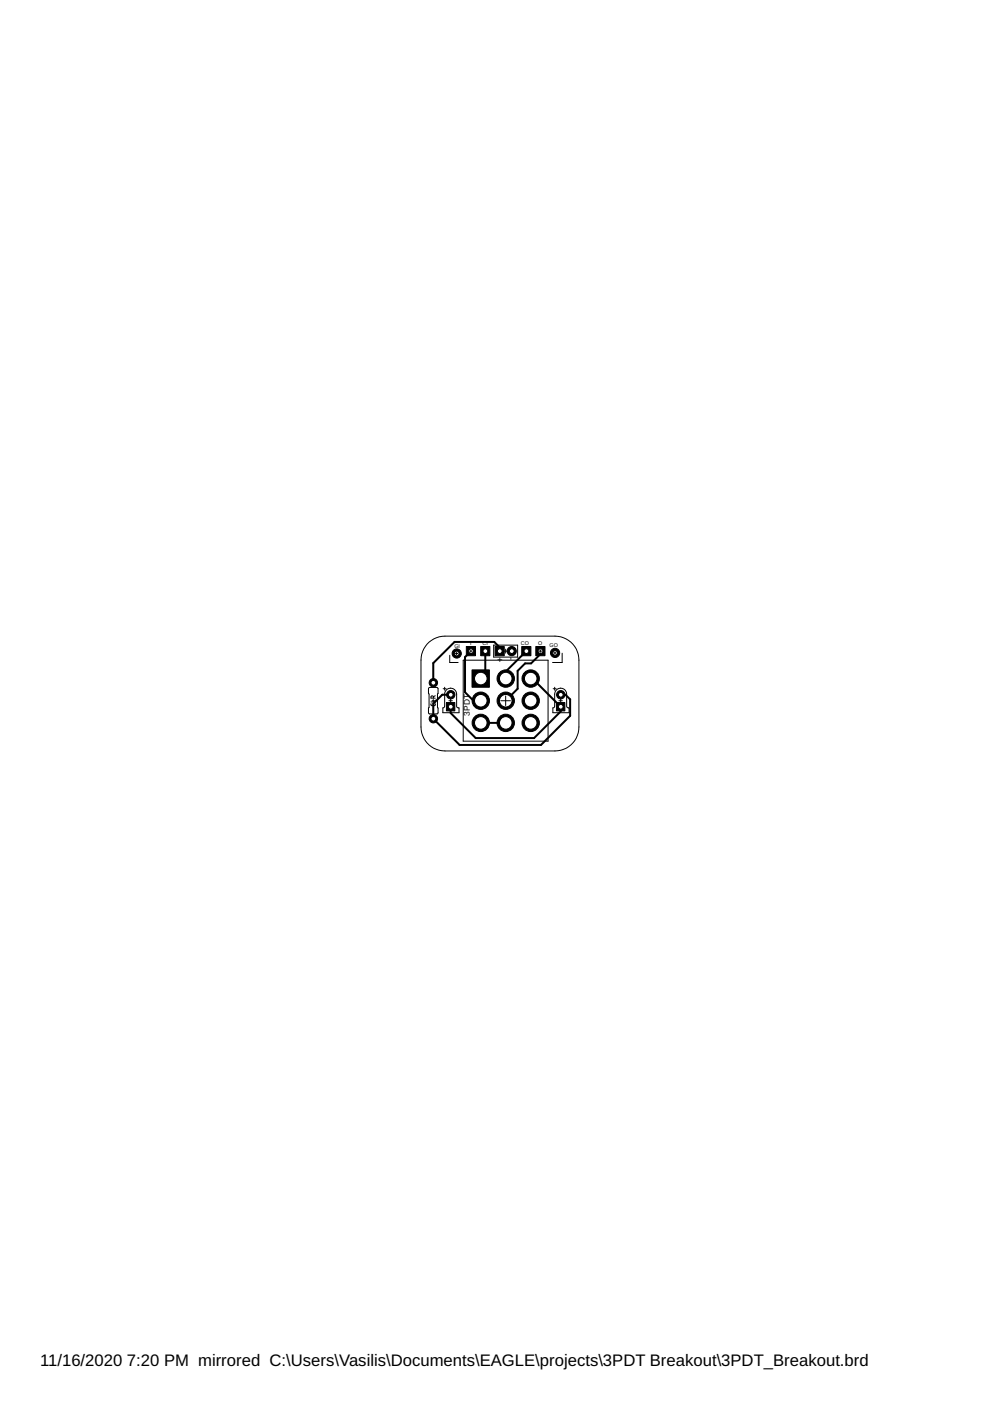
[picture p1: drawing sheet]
<svg xmlns="http://www.w3.org/2000/svg" width="210mm" height="297mm" viewBox="0 0 210 297" stroke-linecap="round" stroke-linejoin="round" font-family="sans-serif">
<g fill="none" stroke="#000" stroke-width=".21">
<path d="M102.6 138h.5M102.9 137.8v.5M111.3 138h.5M111.6 137.8v.5M94 146h.6M94.3 145.7v.6M94.7 146.2a1.28 1.28 0 0 1 1.4-.2 1.28 1.28 0 0 1 .7 1.2v2.5l.1 .3 .4 .1v1h-3.4v-1l.3-.1 .1-.3v-2.8zM95.2 148.6h.7M95.5 148.2v.7M117.3 146h.6M117.6 145.7v.6M117.9 146.4a1.27 1.27 0 0 1 1.4-.4 1.27 1.27 0 0 1 .8 1.2v2.5l.1 .3 .4 .1v1h-3.4v-1l.3-.1 .1-.3v-2.5z"/>
<path d="M118.5 148.6h.7M118.9 148.2v.7"/>
</g>
<path d="M99.8 138l-1.2 1.3v7.5l1.8 1.8h1.5M102.9 138v4.8l-1 1.1M105.9 138v-.8l-1.1-1.1h-8.4l-4.5 4.5v4.2M111.6 138l-4.4 4.4v1.5M114.6 138v.7l-2 2h-1.3l-1.6 1.5v3.8l-2.5 2.6M95.5 147.3h-1.7l-1.9 1.9v3.2l5.6 5.5h17.2l6.2-6.1v-3.5l-1-1h-1M101.9 153.3h5.3M112.5 143.9l.3-.2 6.1 6.1v1.1l-5.7 5.6h-12.3l-5.4-5.3v-1.4" fill="none" stroke="#000" stroke-width=".42"/>
<circle cx="91.9" cy="152.4" r=".89" fill="#000" stroke="#000" stroke-width=".21"/>
<circle cx="91.9" cy="152.4" r=".51" fill="#fff" stroke="#000" stroke-width=".21"/>
<circle cx="91.9" cy="144.8" r=".89" fill="#000" stroke="#000" stroke-width=".21"/>
<circle cx="91.9" cy="144.8" r=".51" fill="#fff" stroke="#000" stroke-width=".21"/>
<path d="M98.9 137.1h1.9v1.9h-1.9z" fill="#000" stroke="#000" stroke-width=".21"/>
<circle cx="99.9" cy="138" r=".51" fill="#fff" stroke="#000" stroke-width=".21"/>
<circle cx="95.6" cy="147.3" r=".89" fill="#000" stroke="#000" stroke-width=".21"/>
<circle cx="95.6" cy="147.3" r=".51" fill="#fff" stroke="#000" stroke-width=".21"/>
<path d="M94.7 148.9h1.7v1.8h-1.7z" fill="#000" stroke="#000" stroke-width=".21"/>
<circle cx="95.6" cy="149.8" r=".51" fill="#fff" stroke="#000" stroke-width=".21"/>
<path d="M113.6 137.1h1.9v1.9h-1.9z" fill="#000" stroke="#000" stroke-width=".21"/>
<circle cx="114.6" cy="138" r=".51" fill="#fff" stroke="#000" stroke-width=".21"/>
<path d="M100.1 142h3.7v3.7h-3.7z" fill="#000" stroke="#000" stroke-width=".21"/>
<circle cx="101.9" cy="143.9" r="1.33" fill="#fff" stroke="#000" stroke-width=".21"/>
<circle cx="101.9" cy="148.6" r="1.84" fill="#000" stroke="#000" stroke-width=".21"/>
<circle cx="101.9" cy="148.6" r="1.33" fill="#fff" stroke="#000" stroke-width=".21"/>
<circle cx="101.9" cy="153.3" r="1.84" fill="#000" stroke="#000" stroke-width=".21"/>
<circle cx="101.9" cy="153.3" r="1.33" fill="#fff" stroke="#000" stroke-width=".21"/>
<circle cx="107.2" cy="143.9" r="1.84" fill="#000" stroke="#000" stroke-width=".21"/>
<circle cx="107.2" cy="143.9" r="1.33" fill="#fff" stroke="#000" stroke-width=".21"/>
<circle cx="107.2" cy="148.6" r="1.84" fill="#000" stroke="#000" stroke-width=".21"/>
<circle cx="107.2" cy="148.6" r="1.33" fill="#fff" stroke="#000" stroke-width=".21"/>
<circle cx="107.2" cy="153.3" r="1.84" fill="#000" stroke="#000" stroke-width=".21"/>
<circle cx="107.2" cy="153.3" r="1.33" fill="#fff" stroke="#000" stroke-width=".21"/>
<circle cx="112.5" cy="143.9" r="1.84" fill="#000" stroke="#000" stroke-width=".21"/>
<circle cx="112.5" cy="143.9" r="1.33" fill="#fff" stroke="#000" stroke-width=".21"/>
<circle cx="112.5" cy="148.6" r="1.84" fill="#000" stroke="#000" stroke-width=".21"/>
<circle cx="112.5" cy="148.6" r="1.33" fill="#fff" stroke="#000" stroke-width=".21"/>
<circle cx="112.5" cy="153.3" r="1.84" fill="#000" stroke="#000" stroke-width=".21"/>
<circle cx="112.5" cy="153.3" r="1.33" fill="#fff" stroke="#000" stroke-width=".21"/>
<circle cx="118.9" cy="147.3" r=".89" fill="#000" stroke="#000" stroke-width=".21"/>
<circle cx="118.9" cy="147.3" r=".51" fill="#fff" stroke="#000" stroke-width=".21"/>
<path d="M118 148.9h1.8v1.8h-1.8z" fill="#000" stroke="#000" stroke-width=".21"/>
<circle cx="118.9" cy="149.8" r=".51" fill="#fff" stroke="#000" stroke-width=".21"/>
<path d="M105 137.1h1.9v1.9h-1.9z" fill="#000" stroke="#000" stroke-width=".21"/>
<circle cx="106" cy="138" r=".51" fill="#fff" stroke="#000" stroke-width=".21"/>
<circle cx="108.5" cy="138" r=".97" fill="#000" stroke="#000" stroke-width=".21"/>
<circle cx="108.5" cy="138" r=".51" fill="#fff" stroke="#000" stroke-width=".21"/>
<circle cx="117.7" cy="138.4" r=".97" fill="#000" stroke="#000" stroke-width=".21"/>
<circle cx="117.7" cy="138.4" r=".51" fill="#fff" stroke="#000" stroke-width=".21"/>
<circle cx="96.8" cy="138.6" r=".97" fill="#000" stroke="#000" stroke-width=".21"/>
<circle cx="96.8" cy="138.6" r=".51" fill="#fff" stroke="#000" stroke-width=".21"/>
<path d="M110.6 137.1h2v1.9h-2z" fill="#000" stroke="#000" stroke-width=".21"/>
<circle cx="111.6" cy="138" r=".51" fill="#fff" stroke="#000" stroke-width=".21"/>
<path d="M101.9 137.1h2v1.9h-2z" fill="#000" stroke="#000" stroke-width=".21"/>
<circle cx="102.9" cy="138" r=".51" fill="#fff" stroke="#000" stroke-width=".21"/>
<g fill="none" stroke="#000" stroke-width=".21">
<path d="M90.5 136.6l1.5-1.1 1.1-.5 1.2-.1h23.4a5.1 5.1 0 0 1 5 5.1v14.1a5.1 5.1 0 0 1-5 5.1h-23.4a5.1 5.1 0 0 1-5-5.1v-14.8l.6-1.7zM95.4 138.9v1.6h1.7M96.6 138.6h.5M96.8 138.3v.5M98.2 140h18v17.1h-18zM99.6 138h.5M99.8 137.8v.5M104.7 136.8h5v2.5h-5zM106.8 138h.8M107.2 137.6v.9M114.3 138h.5M114.6 137.8v.5"/>
<path d="M117.4 138.4h.5M117.7 138.2v.5M119.2 138.5v2h-2M90.9 145.8h1.7l.3 .1-.1 4.1 .1 .1v1l-.2 .3h-1.7l-.1-.2zM91.4 149.2v.3l.2 .1h.6l.1-.4M91.6 148.6h.5M91.9 148.3v.5M91.9 148v-.3l-.4-.1-.1 .4h.9M92.3 148.4v.4h-.9M92.3 147.5l-.4 .2M106.2 148.6h2M107.2 147.6v2"/>
</g>
<g font-size="3.5">
<text x="8.5" y="289.6">11/16/2020</text>
<text x="26.9" y="289.6">7:20 PM mirrored C:\Users\Vasilis\Documents\EAGLE\projects\3PDT Breakout\3PDT_Breakout.brd</text>
</g>
<g font-size="2">
<text x="105.3" y="139.3" transform="rotate(90 105.3 139.3)">+</text>
<text x="107.8" y="139.3" transform="rotate(90 107.8 139.3)">-</text>
</g>
<text font-size="1.8" x="99.6" y="151.7" transform="rotate(-90 99.6 151.7)">3PDT</text>
<g font-size="1.1">
<text x="96.3" y="137.3">GI</text>
<text x="99.7" y="136.8">I</text>
<text x="102.3" y="136.8">CI</text>
<text x="110.4" y="136.8">CO</text>
<text x="114.1" y="136.8">O</text>
<text x="116.5" y="137.2">GO</text>
</g>
</svg>
